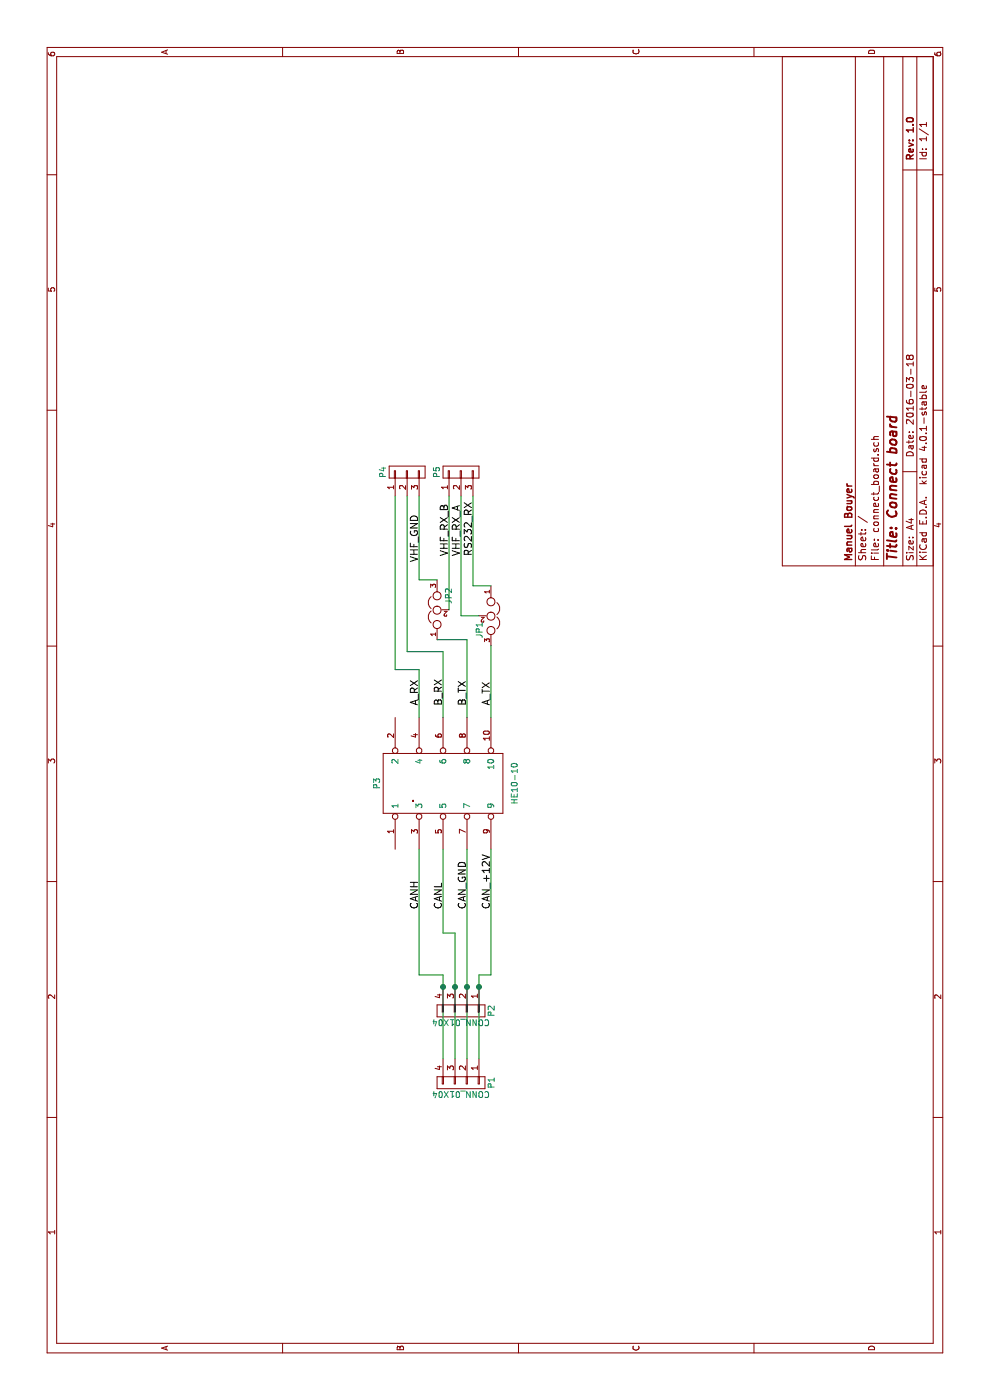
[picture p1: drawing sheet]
EESchema Schematic File Version 2
LIBS:power
LIBS:device
LIBS:transistors
LIBS:conn
LIBS:linear
LIBS:regul
LIBS:74xx
LIBS:cmos4000
LIBS:adc-dac
LIBS:memory
LIBS:xilinx
LIBS:microcontrollers
LIBS:dsp
LIBS:microchip
LIBS:analog_switches
LIBS:motorola
LIBS:texas
LIBS:intel
LIBS:audio
LIBS:interface
LIBS:digital-audio
LIBS:philips
LIBS:display
LIBS:cypress
LIBS:siliconi
LIBS:opto
LIBS:atmel
LIBS:contrib
LIBS:valves
LIBS:switches-local
LIBS:connect_board-cache
EELAYER 25 0
EELAYER END
$Descr A4 11693 8268
encoding utf-8
Sheet 1 1
Title "Connect board"
Date "2016-03-18"
Rev "1.0"
Comp "Manuel Bouyer"
Comment1 ""
Comment2 ""
Comment3 ""
Comment4 ""
$EndDescr
$Comp
L HE10-10 P3
U 1 1
P 5150 3700
F 0 "P3" H 5150 4250 50  0000 C CNN
F 1 "HE10-10" H 5150 3100 50  0000 C CNN
F 2 "local:he10s-10d" H 5150 3700 50  0001 C CNN
F 3 "" H 5150 3700 50  0000 C CNN
	1    5150 3700
	1    0    0    -1  
$EndComp
$Comp
L CONN_01X04 P2
U 1 1
P 3250 3850
F 0 "P2" H 3250 4100 50  0000 C CNN
F 1 "CONN_01X04" V 3350 3850 50  0000 C CNN
F 2 "phoenix-local:phoenix_1770979" H 3250 3850 50  0001 C CNN
F 3 "" H 3250 3850 50  0000 C CNN
	1    3250 3850
	-1   0    0    1   
$EndComp
$Comp
L CONN_01X04 P1
U 1 1
P 2650 3850
F 0 "P1" H 2650 4100 50  0000 C CNN
F 1 "CONN_01X04" V 2750 3850 50  0000 C CNN
F 2 "phoenix-local:phoenix_1770979" H 2650 3850 50  0001 C CNN
F 3 "" H 2650 3850 50  0000 C CNN
	1    2650 3850
	-1   0    0    1   
$EndComp
Text Label 4100 4100 0    60   ~ 0
CAN_+12V
Text Label 4100 3900 0    60   ~ 0
CAN_GND
Text Label 4100 3700 0    60   ~ 0
CANL
Text Label 4100 3500 0    60   ~ 0
CANH
Wire Wire Line
	3550 4100 4600 4100
Wire Wire Line
	2850 4000 3550 4000
Wire Wire Line
	2850 3900 4600 3900
Connection ~ 3450 3900
Wire Wire Line
	4600 3700 3900 3700
Wire Wire Line
	3900 3800 3900 3700
Wire Wire Line
	2850 3800 3900 3800
Connection ~ 3450 3800
Wire Wire Line
	4600 3500 3550 3500
Wire Wire Line
	2850 3700 3550 3700
Wire Wire Line
	3550 3700 3550 3500
Connection ~ 3450 3700
Wire Wire Line
	3550 4000 3550 4100
Connection ~ 3450 4000
Text Label 5800 4100 0    60   ~ 0
A_TX
Text Label 5800 3900 0    60   ~ 0
B_TX
Text Label 5800 3500 0    60   ~ 0
A_RX
Text Label 5800 3700 0    60   ~ 0
B_RX
$Comp
L JUMPER3 JP1
U 1 1
P 6550 4100
F 0 "JP1" H 6600 4000 50  0000 L CNN
F 1 "JUMPER3" H 6550 4200 50  0001 C BNN
F 2 "FS_Pin_Headers:Pin_Header_Straight_1x03" H 6550 4100 50  0001 C CNN
F 3 "" H 6550 4100 50  0000 C CNN
	1    6550 4100
	-1   0    0    1   
$EndComp
$Comp
L JUMPER3 JP2
U 1 1
P 6600 3650
F 0 "JP2" H 6650 3550 50  0000 L CNN
F 1 "JUMPER3" H 6600 3750 50  0001 C BNN
F 2 "FS_Pin_Headers:Pin_Header_Straight_1x03" H 6600 3650 50  0001 C CNN
F 3 "" H 6600 3650 50  0000 C CNN
	1    6600 3650
	1    0    0    -1  
$EndComp
$Comp
L CONN_01X03 P5
U 1 1
P 7750 3850
F 0 "P5" H 7750 4050 50  0000 C CNN
F 1 "CONN_01X03" V 7850 3850 50  0001 C CNN
F 2 "FS_Terminal_Blocks:TerminalBlock_Pheonix_MPT-2.54mm_3pol" H 7750 3850 50  0001 C CNN
F 3 "" H 7750 3850 50  0000 C CNN
	1    7750 3850
	1    0    0    -1  
$EndComp
$Comp
L CONN_01X03 P4
U 1 1
P 7750 3400
F 0 "P4" H 7750 3600 50  0000 C CNN
F 1 "CONN_01X03" V 7850 3400 50  0001 C CNN
F 2 "FS_Terminal_Blocks:TerminalBlock_Pheonix_MPT-2.54mm_3pol" H 7750 3400 50  0001 C CNN
F 3 "" H 7750 3400 50  0000 C CNN
	1    7750 3400
	1    0    0    -1  
$EndComp
Text Label 7000 3500 0    60   ~ 0
VHF_GND
Text Label 7050 3950 0    60   ~ 0
RS232_RX
Text Label 7050 3750 0    60   ~ 0
VHF_RX_B
Text Label 7050 3850 0    60   ~ 0
VHF_RX_A
Wire Wire Line
	5700 4100 6300 4100
Wire Wire Line
	6800 4100 6800 3950
Wire Wire Line
	6800 3950 7550 3950
Wire Wire Line
	6550 3850 7550 3850
Wire Wire Line
	6550 3850 6550 4000
Wire Wire Line
	6600 3750 7550 3750
Wire Wire Line
	6850 3650 6850 3500
Wire Wire Line
	6850 3500 7550 3500
Wire Wire Line
	5700 3900 6350 3900
Wire Wire Line
	6350 3900 6350 3650
Wire Wire Line
	5700 3700 6250 3700
Wire Wire Line
	6250 3700 6250 3400
Wire Wire Line
	6250 3400 7550 3400
Wire Wire Line
	5700 3500 6100 3500
Wire Wire Line
	6100 3500 6100 3300
Wire Wire Line
	6100 3300 7550 3300
$EndSCHEMATC
